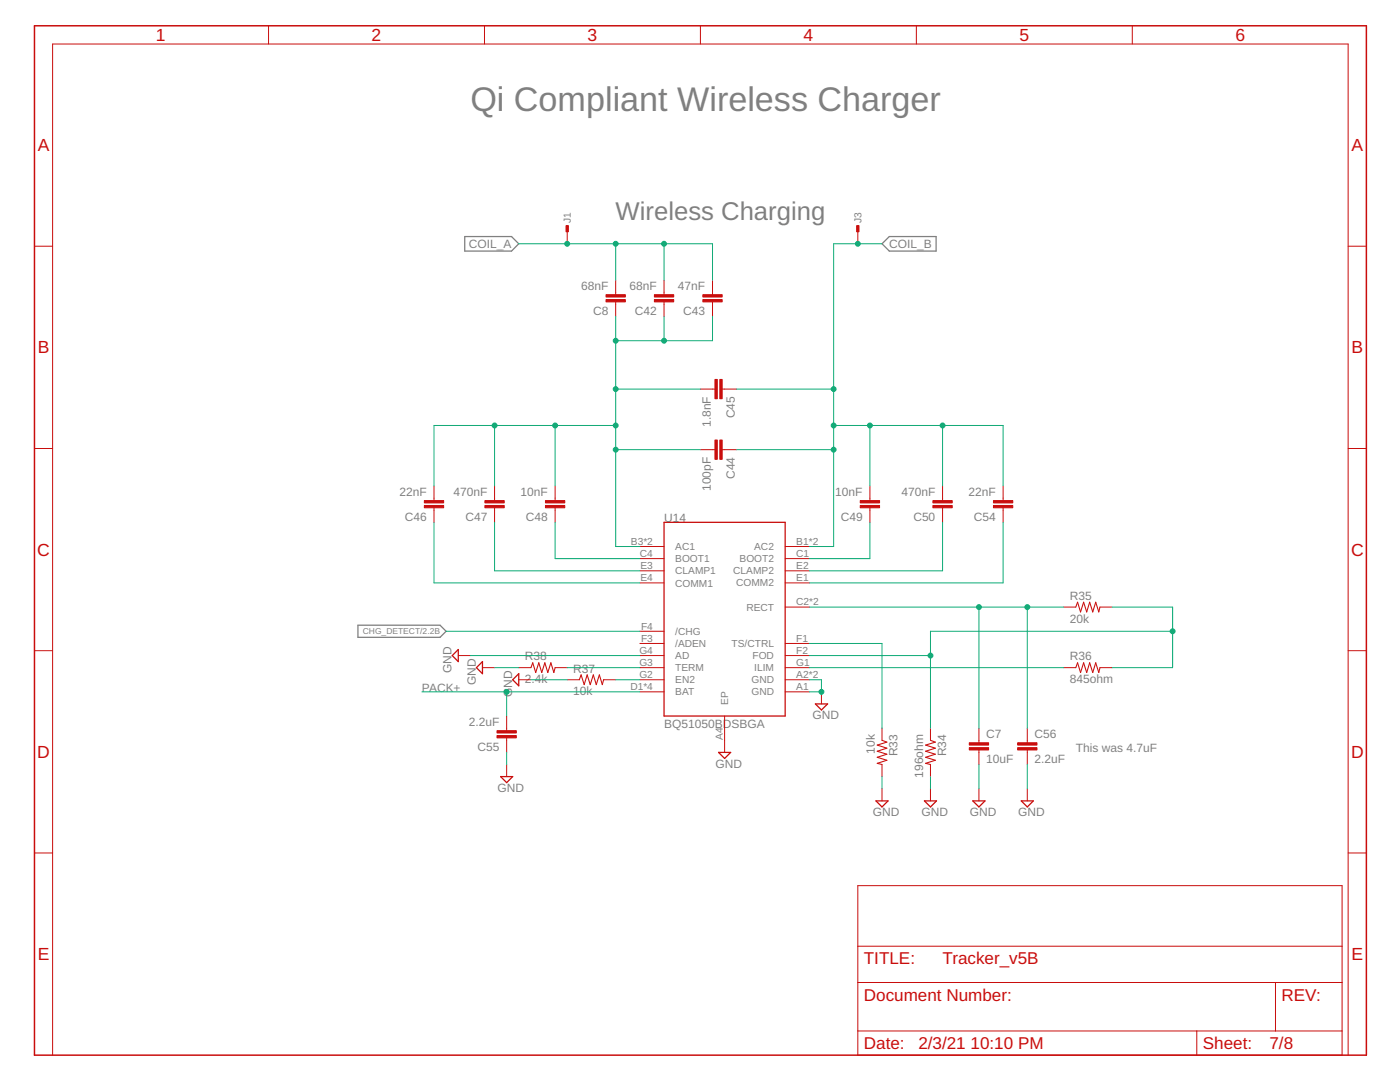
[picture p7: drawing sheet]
<svg xmlns="http://www.w3.org/2000/svg" width="279mm" height="216mm" viewBox="0 0 279 216" stroke-linecap="round" stroke-linejoin="round" font-family="sans-serif">
<path d="M92.8 47.2h9.3l1.4 1.4-1.4 1.5h-9.3zM176 48.6l1.5-1.4h9.3v2.9h-9.3zM71.4 124.8h16.4l1.2 1.2-1.2 1.2h-16.4z" fill="none" stroke="#808080" stroke-width=".25"/>
<path d="M6.9 5.1h265.8v205.4h-265.8z" fill="none" stroke="#c90d0c" stroke-width=".3"/>
<g fill="none" stroke="#c90d0c" stroke-width=".2">
<path d="M53.6 5.1v3.7M96.7 5.1v3.7M139.8 5.1v3.7M182.9 5.1v3.7M226 5.1v3.7M6.9 49.1h3.6M113.2 46.2v2.4M122.9 55.9v2.9M132.5 55.9v2.9M142.2 55.9v2.9M171.2 46.2v2.4M269 49.1h3.7"/>
<path d="M122.9 60.2v2.9M132.5 60.2v2.9M139.8 77.6h2.9M142.2 60.2v2.9M144.1 77.6h2.9M6.9 89.5h3.6M86.6 97v2.9M98.7 97v2.9M110.8 97v2.9M139.8 89.7h2.9M144.1 89.7h2.9M173.6 97v2.9"/>
<path d="M188.1 97v2.9M200.2 97v2.9M269 89.5h3.7M86.6 101.3v2.9M98.7 101.3v2.9M110.8 101.3v2.9M127.7 109.1h4.8M127.7 111.5h4.8M127.7 113.9h4.8M127.7 116.3h4.8M156.7 109.1h4.8M156.7 111.5h4.8"/>
<path d="M156.7 113.9h4.8M156.7 116.3h4.8M173.6 101.3v2.9M188.1 101.3v2.9M200.2 101.3v2.9M6.9 129.8h3.6M91.5 130.8h2.4M96.3 133.2h2.4M103.5 133.2h2.5M103.5 135.6h2.5M110.8 133.2h2.4M113.2 135.6h2.4"/>
<path d="M120.5 135.6h2.4M127.7 130.8h4.8M127.7 133.2h4.8M127.7 135.6h4.8M127.7 126h4.8M127.7 128.4h4.8M127.7 138h4.8M156.7 130.8h4.8M156.7 133.2h4.8M156.7 135.6h4.8M156.7 121.1h4.8M156.7 128.4h4.8"/>
<path d="M156.7 138h4.8M163.9 138v2.5M212.3 133.2h2.4M212.3 121.1h2.4M219.5 133.2h2.4M219.5 121.1h2.4M269 129.8h3.7M101.1 142.9v2.9M101.1 147.2v2.9M101.1 152.5v2.5M144.6 142.9v7.2M176 145.3v2.4"/>
<path d="M176 152.5v2.5M176 157.4v2.4M185.7 145.3v2.4M185.7 152.5v2.5M185.7 157.4v2.4M195.4 145.3v2.9M195.4 149.6v2.9M195.4 157.4v2.4M205 145.3v2.9M205 149.6v2.9M205 157.4v2.4M6.9 170.2h3.6"/>
<path d="M171.2 176.7h96.6v33.8h-96.6zM269 170.2h3.7M171.2 196h96.6M171.2 188.8h96.6M254.6 196v9.7M10.5 210.5v-201.7h258.5v201.7M171.2 205.7h96.6M238.8 205.7v4.8"/>
</g>
<path d="M132.5 104.2h24.2v38.7h-24.2zM91.5 129.6v2.4l-1.2-1.2zM96.3 132v2.4l-1.2-1.2zM102.3 135.6l1.2-1.2v2.4zM99.9 155h2.4l-1.2 1.2zM143.4 150.1h2.4l-1.2 1.2zM162.7 140.5h2.5l-1.3 1.2zM174.8 159.8h2.4l-1.2 1.2zM184.5 159.8h2.4l-1.2 1.2zM194.1 159.8h2.5l-1.2 1.2zM203.8 159.8h2.4l-1.2 1.2z" fill="none" stroke="#c90d0c" stroke-width=".25"/>
<path d="M106 133.2l.3-1 .6 2 .6-2 .6 2 .6-2 .6 2 .6-2 .6 2 .3-1M115.6 135.6l.4-.9 .6 1.9 .6-1.9 .6 1.9 .6-1.9 .6 1.9 .6-1.9 .6 1.9 .3-1M214.7 121.1l.4-.9 .5 1.9 .7-1.9 .6 1.9 .6-1.9 .6 1.9 .6-1.9 .6 1.9 .2-1M214.7 133.2l.4-1 .5 2 .7-2 .6 2 .6-2 .6 2 .6-2 .6 2 .2-1M176 147.7l1 .4-1.9 .6 1.9 .6-1.9 .6 1.9 .6-1.9 .6 1.9 .6-1.9 .6 .9 .2M185.7 147.7l1 .4-2 .6 2 .6-2 .6 2 .6-2 .6 2 .6-2 .6 1 .2" fill="none" stroke="#c90d0c" stroke-width=".21"/>
<g fill="#c90d0c" stroke="#c90d0c" stroke-width=".2">
<path d="M193.4 149.2h3.9v.4h-3.9z"/>
<path d="M193.4 148.2h3.9v.5h-3.9z"/>
<path d="M120.9 58.8h3.9v.5h-3.9z"/>
<path d="M120.9 59.8h3.9v.4h-3.9z"/>
<path d="M130.6 58.8h3.9v.5h-3.9z"/>
<path d="M130.6 59.8h3.9v.4h-3.9z"/>
<path d="M140.3 58.8h3.8v.5h-3.8z"/>
<path d="M140.3 59.8h3.8v.4h-3.8z"/>
<path d="M142.7 87.8h.5v3.9h-.5z"/>
<path d="M143.7 87.8h.4v3.9h-.4z"/>
<path d="M142.7 75.7h.5v3.9h-.5z"/>
<path d="M143.7 75.7h.4v3.9h-.4z"/>
<path d="M84.7 99.9h3.8v.5h-3.8z"/>
<path d="M84.7 100.9h3.8v.4h-3.8z"/>
<path d="M96.8 99.9h3.8v.5h-3.8z"/>
<path d="M96.8 100.9h3.8v.4h-3.8z"/>
<path d="M108.9 99.9h3.8v.5h-3.8z"/>
<path d="M108.9 100.9h3.8v.4h-3.8z"/>
<path d="M171.7 99.9h3.8v.5h-3.8z"/>
<path d="M171.7 100.9h3.8v.4h-3.8z"/>
<path d="M186.2 99.9h3.8v.5h-3.8z"/>
<path d="M186.2 100.9h3.8v.4h-3.8z"/>
<path d="M198.3 99.9h3.8v.5h-3.8z"/>
<path d="M198.3 100.9h3.8v.4h-3.8z"/>
<path d="M99.2 145.8h3.8v.5h-3.8z"/>
<path d="M99.2 146.8h3.8v.4h-3.8z"/>
<path d="M203.1 149.2h3.8v.4h-3.8z"/>
<path d="M203.1 148.2h3.8v.5h-3.8z"/>
<path d="M113 45h.4v1.2h-.4z"/>
<path d="M171 45h.4v1.2h-.4z"/>
</g>
<g fill="none" stroke="#0dab76" stroke-width=".2">
<path d="M103.5 48.6h38.7v7.3M122.9 48.6v7.3M132.5 48.6v7.3M176 48.6h-9.6v60.5h-4.9M122.9 63.1v46h4.8M122.9 77.6h16.9M132.5 63.1v4.9M142.2 63.1v4.9h-19.3M147 77.6h19.4M98.7 84.9v12.1M110.8 84.9v12.1M122.9 84.9h-36.3v12.1"/>
<path d="M122.9 89.7h16.9M147 89.7h19.4M166.4 84.9h33.8v12.1M173.6 84.9v12.1M188.1 84.9v12.1M86.6 104.2v12.1h41.1M98.7 104.2v9.7h29M110.8 104.2v7.3h16.9M173.6 104.2v7.3h-12.1M188.1 104.2v9.7h-26.6M200.2 104.2v12.1h-38.7M84.2 138h43.5"/>
<path d="M89 126h38.7M93.9 130.8h33.8M98.7 133.2h4.8M101.1 138v4.9M106 135.6h7.2M113.2 133.2h14.5M122.9 135.6h4.8M161.5 130.8h24.2M161.5 128.4h14.5v16.9M161.5 135.6h2.4v2.4h-2.4M161.5 133.2h50.8M161.5 121.1h50.8"/>
<path d="M195.4 121.1v24.2M205 121.1v24.2M221.9 121.1h12.1v12.1h-12.1M234 126h-48.3v19.3M101.1 150.1v2.4M176 155v2.4M185.7 155v2.4M195.4 152.5v4.9M205 152.5v4.9"/>
</g>
<g fill="#0dab76" stroke="#0dab76" stroke-width=".2">
<circle cx="163.9" cy="138" r=".49"/>
<circle cx="101.1" cy="138" r=".49"/>
<circle cx="98.7" cy="84.9" r=".49"/>
<circle cx="110.8" cy="84.9" r=".49"/>
<circle cx="122.9" cy="84.9" r=".49"/>
<circle cx="132.5" cy="68" r=".49"/>
<circle cx="122.9" cy="68" r=".49"/>
<circle cx="122.9" cy="77.6" r=".49"/>
<circle cx="122.9" cy="89.7" r=".49"/>
<circle cx="173.6" cy="84.9" r=".49"/>
<circle cx="188.1" cy="84.9" r=".49"/>
<circle cx="166.4" cy="84.9" r=".49"/>
<circle cx="166.4" cy="77.6" r=".49"/>
<circle cx="166.4" cy="89.7" r=".49"/>
<circle cx="171.2" cy="48.6" r=".49"/>
<circle cx="132.5" cy="48.6" r=".49"/>
<circle cx="122.9" cy="48.6" r=".49"/>
<circle cx="113.2" cy="48.6" r=".49"/>
<circle cx="185.7" cy="130.8" r=".49"/>
<circle cx="234" cy="126" r=".49"/>
<circle cx="195.4" cy="121.1" r=".49"/>
<circle cx="205" cy="121.1" r=".49"/>
</g>
<text font-size="6.8" fill="#808080" x="93.9" y="22.1">Qi Compliant Wireless Charger</text>
<text font-size="5.1" fill="#808080" x="122.9" y="43.8">Wireless Charging</text>
<g font-size="3.5" fill="#c90d0c">
<text x="31.1" y="8.2">1</text>
<text x="74.2" y="8.2">2</text>
<text x="117.3" y="8.2">3</text>
<text x="160.4" y="8.2">4</text>
<text x="203.4" y="8.2">5</text>
<text x="246.5" y="8.2">6</text>
<text x="7.5" y="30.2">A</text>
<text x="269.7" y="30.2">A</text>
<text x="7.5" y="70.5">B</text>
<text x="269.7" y="70.5">B</text>
<text x="7.4" y="110.9">C</text>
<text x="269.6" y="110.9">C</text>
<text x="7.4" y="151.2">D</text>
<text x="269.6" y="151.2">D</text>
<text x="7.5" y="191.6">E</text>
<text x="269.7" y="191.6">E</text>
</g>
<g font-size="3.4" fill="#c90d0c">
<text x="172.4" y="192.4">TITLE:</text>
<text x="188.1" y="192.4">Tracker_v5B</text>
<text x="172.4" y="199.7">Document Number:</text>
<text x="255.8" y="199.7">REV:</text>
<text x="172.4" y="209.3">Date:</text>
<text x="183.3" y="209.3">2/3/21</text>
<text x="193.7" y="209.3">10:10 PM</text>
<text x="240.1" y="209.3">Sheet:</text>
<text x="253.4" y="209.3">7/8</text>
</g>
<g font-size="2.4" fill="#808080">
<text x="93.6" y="49.5">COIL_A</text>
<text x="177.5" y="49.5">COIL_B</text>
<text x="116" y="58">68nF</text>
<text x="125.6" y="58">68nF</text>
<text x="135.3" y="58">47nF</text>
<text x="118.4" y="62.8">C8</text>
<text x="126.7" y="62.8">C42</text>
<text x="136.4" y="62.8">C43</text>
<text x="146.7" y="83.5" transform="rotate(-90 146.7 83.5)">C45</text>
<text x="141.8" y="85.2" transform="rotate(-90 141.8 85.2)">1.8nF</text>
<text x="146.7" y="95.6" transform="rotate(-90 146.7 95.6)">C44</text>
<text x="79.7" y="99">22nF</text>
<text x="90.5" y="99">470nF</text>
<text x="103.9" y="99">10nF</text>
<text x="141.8" y="97.9" transform="rotate(-90 141.8 97.9)">100pF</text>
<text x="166.7" y="99">10nF</text>
<text x="179.9" y="99">470nF</text>
<text x="193.3" y="99">22nF</text>
<text x="80.8" y="103.9">C46</text>
<text x="92.9" y="103.9">C47</text>
<text x="105" y="103.9">C48</text>
<text x="132.5" y="104.2">U14</text>
<text x="167.8" y="103.9">C49</text>
<text x="182.3" y="103.9">C50</text>
<text x="194.4" y="103.9">C54</text>
<text x="213.5" y="119.7">R35</text>
<text x="213.5" y="124.3">20k</text>
<text x="104.7" y="131.8">R38</text>
<text x="213.5" y="131.8">R36</text>
<text x="90.1" y="134.3" transform="rotate(-90 90.1 134.3)">GND</text>
<text x="95" y="136.7" transform="rotate(-90 95 136.7)">GND</text>
<text x="104.7" y="136.4">2.4k</text>
<text x="114.4" y="134.2">R37</text>
<text x="213.5" y="136.4">845ohm</text>
<text x="84.2" y="138.1">PACK+</text>
<text x="102.2" y="139.1" transform="rotate(-90 102.2 139.1)">GND</text>
<text x="114.4" y="138.8">10k</text>
<text x="162.1" y="143.5">GND</text>
<text x="93.6" y="144.9">2.2uF</text>
<text x="95.3" y="149.8">C55</text>
<text x="132.5" y="145.3">BQ51050BDSBGA</text>
<text x="196.8" y="147.4">C7</text>
<text x="206.5" y="147.4">C56</text>
<text x="142.8" y="153.2">GND</text>
<text x="174.6" y="150.4" transform="rotate(-90 174.6 150.4)">10k</text>
<text x="179.1" y="150.9" transform="rotate(-90 179.1 150.9)">R33</text>
<text x="184.2" y="155.1" transform="rotate(-90 184.2 155.1)">196ohm</text>
<text x="188.8" y="150.9" transform="rotate(-90 188.8 150.9)">R34</text>
<text x="196.8" y="152.2">10uF</text>
<text x="206.5" y="152.2">2.2uF</text>
<text x="214.7" y="150.1">This was 4.7uF</text>
<text x="99.3" y="158">GND</text>
<text x="174.2" y="162.8">GND</text>
<text x="183.9" y="162.8">GND</text>
<text x="193.5" y="162.8">GND</text>
<text x="203.2" y="162.8">GND</text>
</g>
<g font-size="2" fill="#808080">
<text x="113.9" y="44.5" transform="rotate(-90 113.9 44.5)">J1</text>
<text x="171.9" y="44.5" transform="rotate(-90 171.9 44.5)">J3</text>
<text x="125.9" y="108.7">B3*2</text>
<text x="127.7" y="111.1">C4</text>
<text x="127.8" y="113.6">E3</text>
<text x="134.8" y="109.8">AC1</text>
<text x="134.8" y="112.2">BOOT1</text>
<text x="147.6" y="112.2">BOOT2</text>
<text x="150.5" y="109.8">AC2</text>
<text x="158.9" y="113.6">E2</text>
<text x="158.9" y="111.1">C1</text>
<text x="158.9" y="108.7">B1*2</text>
<text x="127.8" y="116">E4</text>
<text x="134.8" y="114.6">CLAMP1</text>
<text x="134.8" y="117">COMM1</text>
<text x="146.3" y="114.6">CLAMP2</text>
<text x="146.9" y="117">COMM2</text>
<text x="158.9" y="116">E1</text>
<text x="127.9" y="125.6">F4</text>
<text x="148.9" y="121.9">RECT</text>
<text x="158.9" y="120.8">C2*2</text>
<text x="127.6" y="130.5">G4</text>
<text x="127.9" y="128">F3</text>
<text x="134.8" y="126.7">/CHG</text>
<text x="134.8" y="129.1">/ADEN</text>
<text x="134.8" y="131.5">AD</text>
<text x="146" y="129.1">TS/CTRL</text>
<text x="150.2" y="131.5">FOD</text>
<text x="158.9" y="130.5">F2</text>
<text x="158.9" y="128">F1</text>
<text x="125.8" y="137.7">D1*4</text>
<text x="127.6" y="132.9">G3</text>
<text x="127.6" y="135.3">G2</text>
<text x="134.8" y="133.9">TERM</text>
<text x="134.8" y="136.4">EN2</text>
<text x="150" y="136.4">GND</text>
<text x="150.5" y="133.9">ILIM</text>
<text x="158.9" y="137.7">A1</text>
<text x="158.9" y="135.3">A2*2</text>
<text x="158.9" y="132.9">G1</text>
<text x="134.8" y="138.8">BAT</text>
<text x="145.3" y="140.7" transform="rotate(-90 145.3 140.7)">EP</text>
<text x="150" y="138.8">GND</text>
<text x="144.3" y="147.6" transform="rotate(-90 144.3 147.6)">A4</text>
</g>
<text font-size="1.7" fill="#808080" x="72.4" y="126.6">CHG_DETECT/2.2B</text>
</svg>
